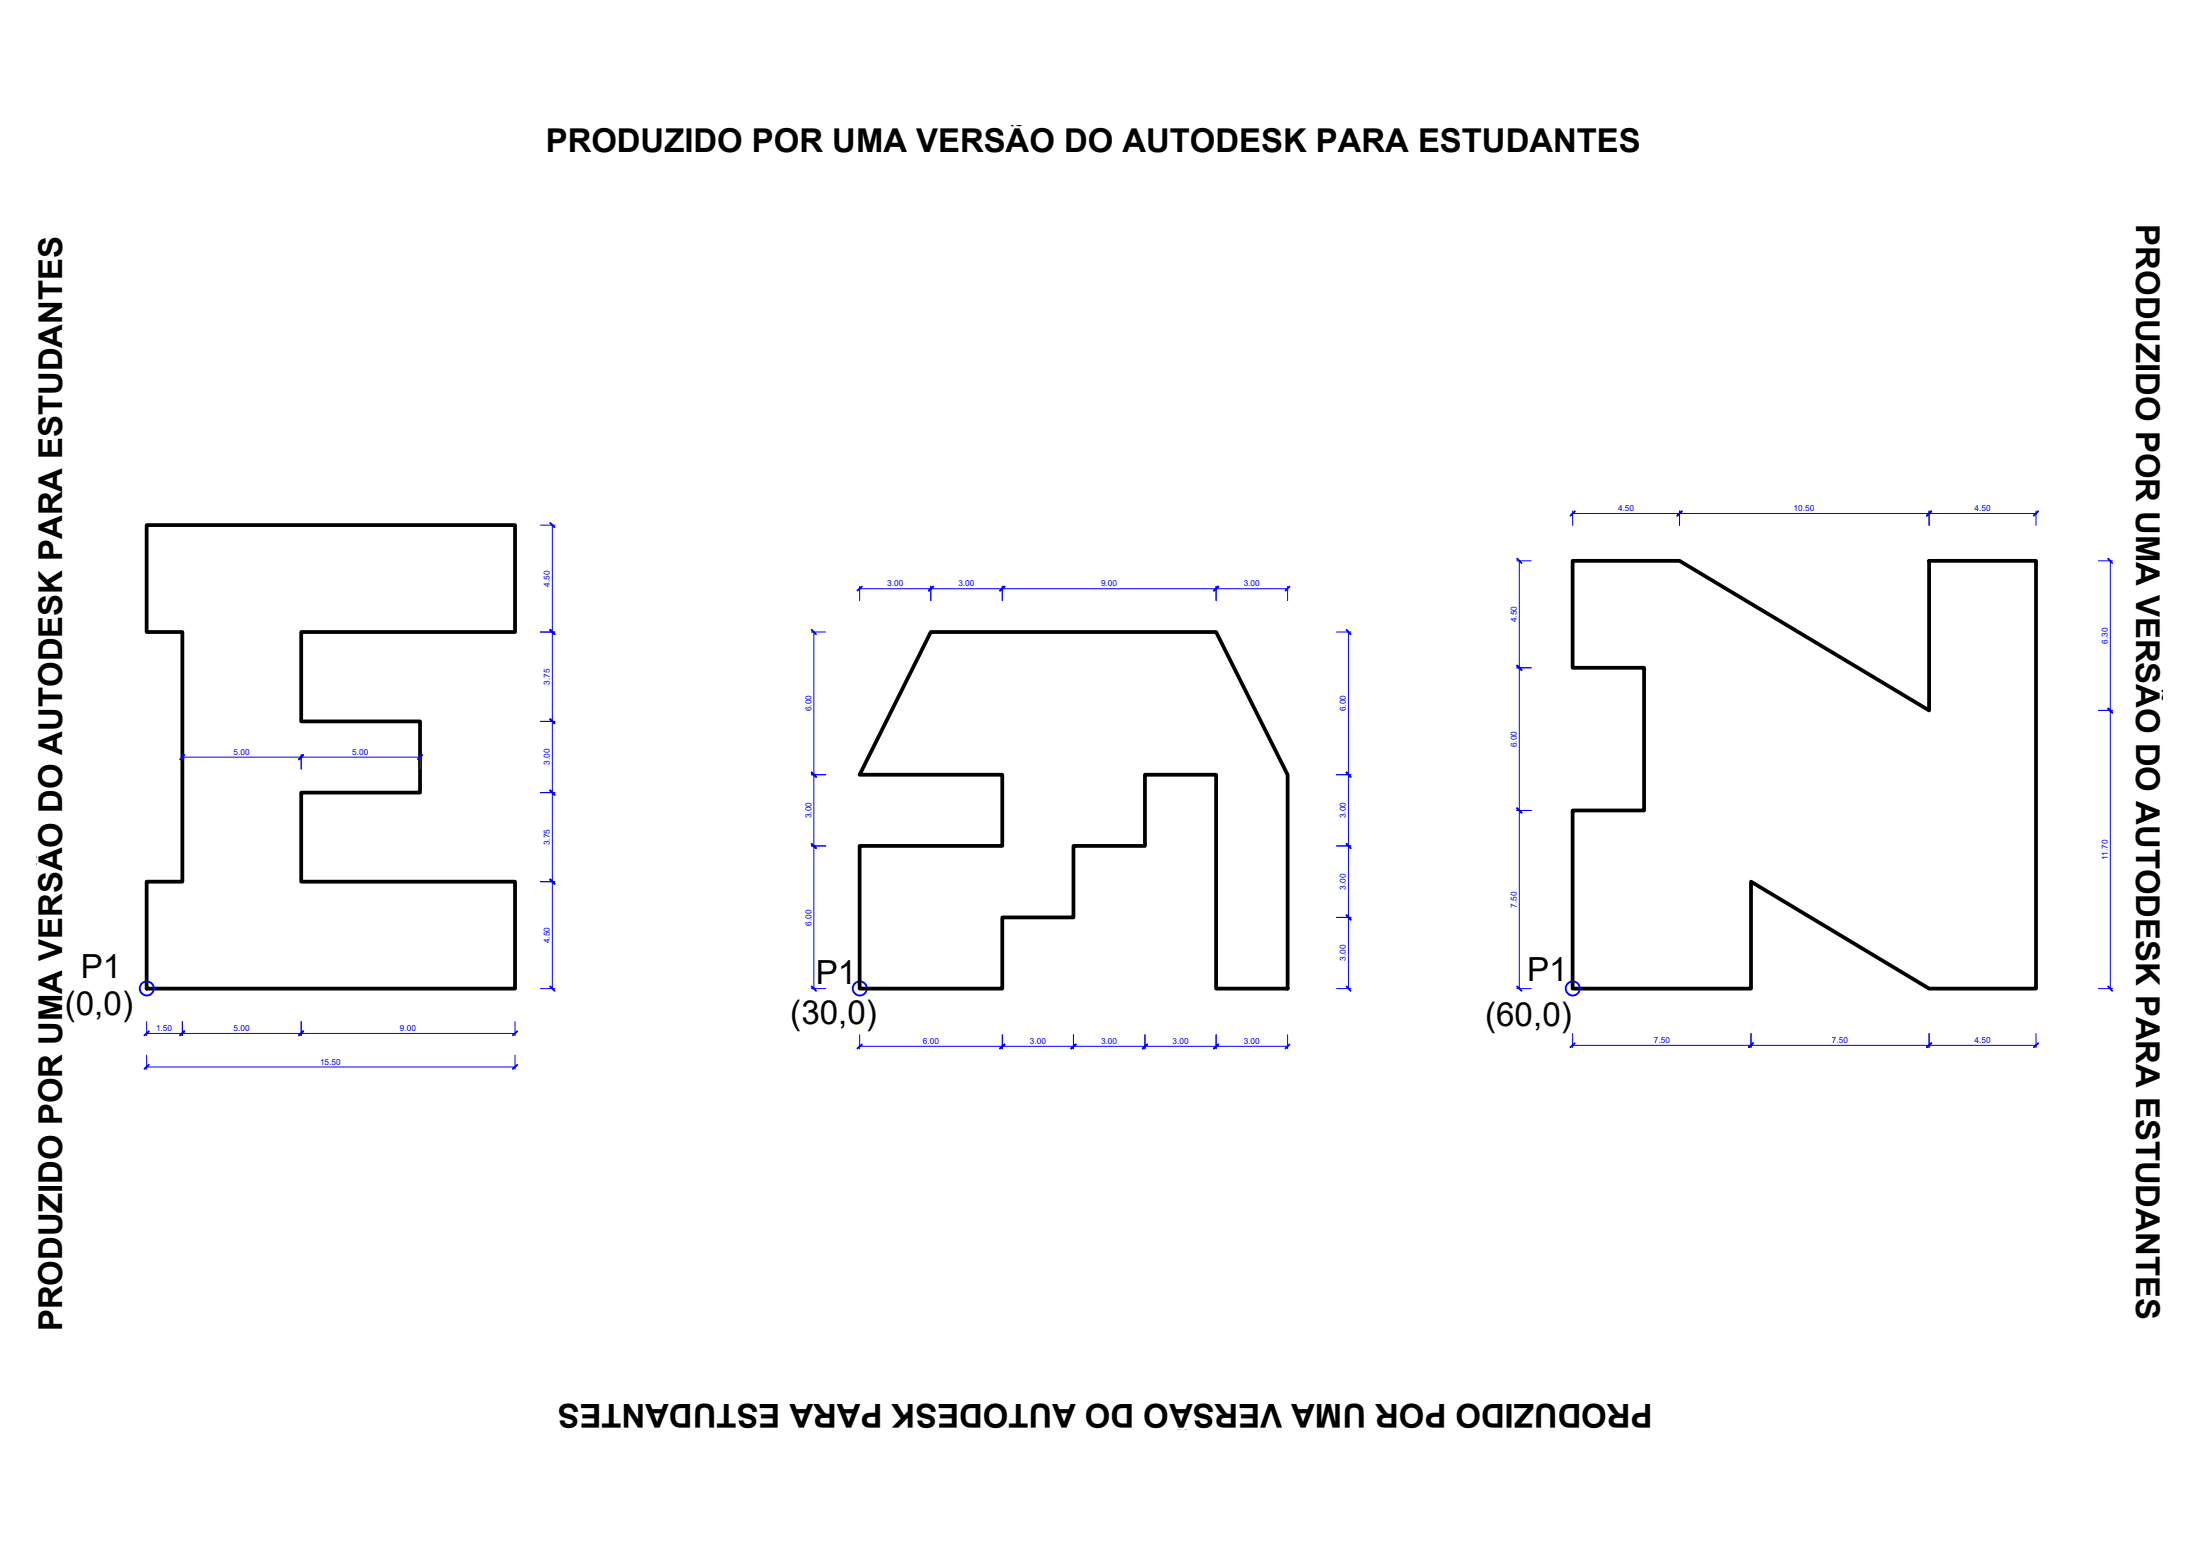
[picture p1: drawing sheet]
<svg xmlns="http://www.w3.org/2000/svg" width="297mm" height="210mm" viewBox="0 0 297 210" stroke-linecap="round" stroke-linejoin="round" font-family="sans-serif">
<!-- layer: 0 -->
<path d="M19.8 70.9h49.7v14.4h-28.8v12.1h16v9.6h-16v12h28.8v14.4h-49.7v-14.4h4.8v-33.7h-4.8zM212.3 75.7h14.5l33.7 20.2v-20.2h14.4v57.7h-14.4l-24.1-14.4v14.4h-24.1v-24h9.7v-19.3h-9.7zM125.7 85.3h38.5l9.6 19.3v28.8h-9.6v-28.8h-9.6v9.6h-9.7v9.6h-9.6v9.6h-19.2v-19.2h19.2v-9.6h-19.2z" fill="none" stroke="#000" stroke-width=".51"/>
<g fill="none" stroke="#00f" stroke-width=".14">
<path d="M73 70.9h1.9M74.6 70.9v62.5M116.1 79.1v2M116.1 79.5h57.7M125.7 79.1v2M135.3 79.1v2M164.2 79.1v2M173.8 79.1v2M204.8 75.7h1.9M205.1 75.7v57.7M212.3 69v1.9M212.3 69.3h62.6"/>
<path d="M226.8 69v1.9M260.5 69v1.9M274.9 69v1.9M283.3 75.7h1.9M284.9 75.7v57.7M73 97.4h1.9M73 85.3h1.9M109.5 85.3h2M109.9 85.3v48.1M180.5 85.3h1.9M182.1 85.3v48.1M204.8 90.1h1.9"/>
<path d="M283.3 95.9h1.9M24.6 101.9v.7M24.6 102.2h32.1M40.7 101.9v1.9M56.7 101.9v1.9M73 119h1.9M73 107h1.9M109.5 114.2h2M109.5 104.6h2M180.5 114.2h1.9M180.5 104.6h1.9M204.8 109.4h1.9"/>
<path d="M19.8 137.9v1.9M19.8 139.5h49.7M24.6 137.9v1.9M40.7 137.9v1.9M69.5 137.9v1.9M73 133.4h1.9M109.5 133.4h2M116.1 139.7v1.9M135.3 139.7v1.9M144.9 139.7v1.9M154.6 139.7v1.9M164.2 139.7v1.9"/>
<path d="M173.8 139.7v1.9M180.5 133.4h1.9M180.5 123.8h1.9M204.8 133.4h1.9M212.3 139.5v1.9M236.4 139.5v1.9M260.5 139.5v1.9M274.9 139.5v1.9M283.3 133.4h1.9M19.8 142.4v1.9M19.8 144h49.7M69.5 142.4v1.9"/>
<path d="M116.1 141.2h57.7M212.3 141.1h62.6"/>
</g>
<g fill="none" stroke="#00f" stroke-width=".25">
<path d="M74.3 70.6l.6 .6M116.4 79.2l-.6 .5M126 79.2l-.6 .5M135.6 79.2l-.6 .5M164.5 79.2l-.6 .5M174.1 79.2l-.5 .5M204.8 75.4l.6 .6M212.6 69l-.6 .6M227.1 69l-.6 .6M260.8 69l-.6 .6M275.2 69l-.6 .6M284.6 75.4l.6 .6"/>
<path d="M74.3 97.1l.6 .5M74.3 85l.6 .6M109.6 85l.6 .6M181.8 85l.6 .6M204.8 89.8l.6 .6M284.6 95.6l.6 .6M24.9 101.9l-.6 .6M40.9 101.9l-.5 .6M57 101.9l-.6 .6M74.3 118.7l.6 .6M74.3 106.7l.6 .6M109.6 113.9l.6 .6"/>
<path d="M109.6 104.3l.6 .6M181.8 113.9l.6 .6M181.8 104.3l.6 .6M204.8 109.1l.6 .6M20.1 139.2l-.6 .6M24.9 139.2l-.6 .6M40.9 139.2l-.5 .6M69.8 139.2l-.6 .6M74.3 133.2l.6 .5M109.6 133.2l.6 .5M181.8 133.2l.6 .5M181.8 123.5l.6 .6"/>
<path d="M204.8 133.2l.6 .5M284.6 133.2l.6 .5M20.1 143.7l-.6 .6M69.8 143.7l-.6 .6M116.4 141l-.6 .5M135.6 141l-.6 .5M145.2 141l-.6 .5M154.9 141l-.6 .5M164.5 141l-.6 .5M174.1 141l-.5 .5M212.6 140.8l-.6 .6M236.7 140.8l-.6 .6"/>
<path d="M260.8 140.8l-.6 .6M275.2 140.8l-.6 .6"/>
<circle cx="19.8" cy="133.4" r=".95"/>
<circle cx="116.1" cy="133.4" r=".95"/>
<circle cx="212.4" cy="133.4" r=".95"/>
</g>
<g font-size="4.5">
<text x="8.7" y="137">(0,0)</text>
<text x="10.9" y="132">P1</text>
<text x="110.1" y="132.8">P1</text>
<text x="206.2" y="132.4">P1</text>
<text x="106.7" y="138.2">(30,0)</text>
<text x="200.5" y="138.4">(60,0)</text>
</g>
<g font-size="4.4">
<text x="73.7" y="20.5">PRODUZIDO POR UMA VERSÃO DO AUTODESK PARA ESTUDANTES</text>
<text x="288.4" y="30.3" transform="rotate(90 288.4 30.3)">PRODUZIDO POR UMA VERSÃO DO AUTODESK PARA ESTUDANTES</text>
<text x="8.4" y="179.7" transform="rotate(-90 8.4 179.7)">PRODUZIDO POR UMA VERSÃO DO AUTODESK PARA ESTUDANTES</text>
<text x="223.1" y="189.5" transform="rotate(-180 223.1 189.5)">PRODUZIDO POR UMA VERSÃO DO AUTODESK PARA ESTUDANTES</text>
</g>
<g font-size="1.1" fill="#00f">
<text x="218.5" y="69">4.50</text>
<text x="242.2" y="69">10.50</text>
<text x="266.6" y="69">4.50</text>
<text x="74.2" y="79.2" transform="rotate(-90 74.2 79.2)">4.50</text>
<text x="119.8" y="79.1">3.00</text>
<text x="129.4" y="79.1">3.00</text>
<text x="148.7" y="79.1">9.00</text>
<text x="167.9" y="79.1">3.00</text>
<text x="204.8" y="84" transform="rotate(-90 204.8 84)">4.50</text>
<text x="284.6" y="86.9" transform="rotate(-90 284.6 86.9)">6.30</text>
<text x="74.2" y="92.4" transform="rotate(-90 74.2 92.4)">3.75</text>
<text x="31.5" y="101.9">5.00</text>
<text x="47.6" y="101.9">5.00</text>
<text x="109.5" y="96" transform="rotate(-90 109.5 96)">6.00</text>
<text x="181.7" y="96" transform="rotate(-90 181.7 96)">6.00</text>
<text x="204.8" y="100.9" transform="rotate(-90 204.8 100.9)">6.00</text>
<text x="74.2" y="103.3" transform="rotate(-90 74.2 103.3)">3.00</text>
<text x="109.5" y="110.5" transform="rotate(-90 109.5 110.5)">3.00</text>
<text x="181.7" y="110.5" transform="rotate(-90 181.7 110.5)">3.00</text>
<text x="74.2" y="114.1" transform="rotate(-90 74.2 114.1)">3.75</text>
<text x="284.6" y="116.1" transform="rotate(-90 284.6 116.1)">11.70</text>
<text x="109.5" y="124.9" transform="rotate(-90 109.5 124.9)">6.00</text>
<text x="181.7" y="120.1" transform="rotate(-90 181.7 120.1)">3.00</text>
<text x="204.8" y="122.5" transform="rotate(-90 204.8 122.5)">7.50</text>
<text x="74.2" y="127.3" transform="rotate(-90 74.2 127.3)">4.50</text>
<text x="181.7" y="129.7" transform="rotate(-90 181.7 129.7)">3.00</text>
<text x="21.1" y="139.2">1.50</text>
<text x="31.5" y="139.2">5.00</text>
<text x="43.2" y="143.7">15.50</text>
<text x="54" y="139.2">9.00</text>
<text x="124.6" y="140.9">6.00</text>
<text x="139.1" y="140.9">3.00</text>
<text x="148.7" y="140.9">3.00</text>
<text x="158.3" y="140.9">3.00</text>
<text x="167.9" y="140.9">3.00</text>
<text x="223.3" y="140.8">7.50</text>
<text x="247.3" y="140.8">7.50</text>
<text x="266.6" y="140.8">4.50</text>
</g>
</svg>
